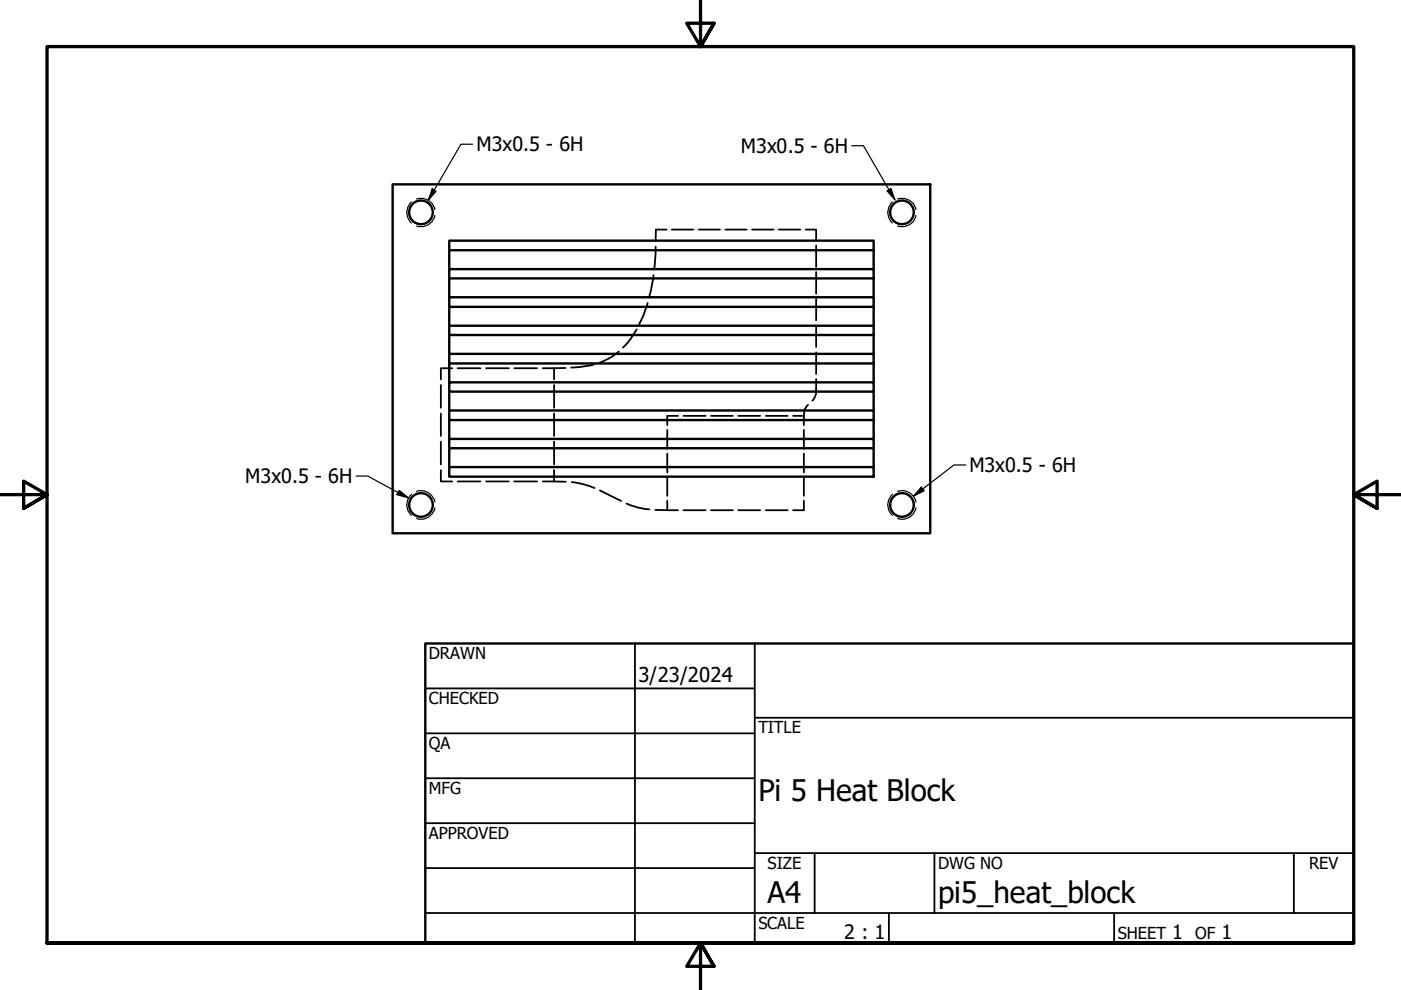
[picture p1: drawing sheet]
<svg xmlns="http://www.w3.org/2000/svg" width="297mm" height="210mm" viewBox="0 0 297 210" stroke-linecap="round" stroke-linejoin="round" font-family="sans-serif">
<!-- layer: Hidden (ANSI) -->
<g fill="none" stroke="#000" stroke-width=".38">
<path d="M138.6 58.3l-1 4.8M139 52.3l-.3 4.8M141.4 48.7h-2.3l-.1 2.4M142.4 48.7h4.6M148.1 48.7h4.6M153.8 48.7h4.5M159.4 48.7h4.6M165.1 48.7h4.6M170.8 48.7h2.2v2.2M173 52v4.6M173 57.7v4.6M95.9 78.1h-2.4v2.3"/>
<path d="M97 78.1h4.9M103.1 78.1h4.8M109 78.1h4.9M115.1 78.1h2.4M117.5 78.1v2.3M119.9 78l-2.4 .1M125.9 77.3l-3 .5-1.8 .1M131.2 74.5a11.8 11.8 0 0 1-4.1 2.4M135 69.8l-1.3 2.1-1.6 1.8M137.3 64.2l-1 2.9-.8 1.6M173 63.4v4.5M173 69.1v4.5"/>
<path d="M173 74.7v4.6M93.5 99.7v2.4h2.4M93.5 81.6v4.9M93.5 87.7v4.7M93.5 93.6v4.9M117.5 81.6v4.9M117.5 87.7v4.7M117.5 93.6v4.9M117.5 99.7v2.4M141.5 91.2v4M141.5 96.2v4M143.8 88.2h-2.3v1.9"/>
<path d="M144.9 88.2h4.7M150.7 88.2h4.7M156.5 88.2h4.7M162.4 88.2h4.6M168.1 88.2h2.3M170.4 88.2v1.9M170.4 91.2v4M170.4 96.2v4M171.3 85.8a2.67 2.67 0 0 0-.9 2.4M173 80.4v2.2a2.64 2.64 0 0 1-.8 2.3M97 102.1h4.9M103.1 102.1h4.8"/>
<path d="M109 102.1h4.9M115.1 102.1h2.4M117.5 102.1h2.5M121.2 102.2a17 17 0 0 1 4.8 1.3M127.2 104l4.5 2.2M132.8 106.8a14.4 14.4 0 0 0 4.9 1.2M138.9 108.1l2.6 .1M141.5 101.1v4M141.5 106.1v2.1M141.5 108.2h2.3M144.9 108.2h4.7M150.7 108.2h4.7"/>
<path d="M156.5 108.2h4.7M162.4 108.2h4.6M170.4 101.1v4M170.4 106.1v2.1h-2.3"/>
</g>
<!-- layer: Hidden Narrow (ANSI) -->
<path d="M87.2 42.8a2.94 2.94 0 0 0 0 4.5M88.3 42.2a2.97 2.97 0 0 1 3.9 2.2M92.2 45.7a2.97 2.97 0 0 1-3.9 2.2M189.2 42.8a2.94 2.94 0 0 0 0 4.5M190.3 42.2a2.97 2.97 0 0 1 3.9 2.2M194.2 45.7a2.97 2.97 0 0 1-3.9 2.2M87.2 104.8a2.94 2.94 0 0 0 0 4.5M88.3 104.2a2.95 2.95 0 0 1 3.9 2.3M92.2 107.7a2.87 2.87 0 0 1-3.9 2.2M189.2 104.8a2.94 2.94 0 0 0 0 4.5M190.3 104.2a2.95 2.95 0 0 1 3.9 2.3M194.2 107.7a2.87 2.87 0 0 1-3.9 2.2" fill="none" stroke="#000" stroke-width=".25"/>
<!-- layer: Visible (ANSI) -->
<g fill="none" stroke="#000" stroke-width=".51">
<path d="M83.2 39.1h114v74h-114zM95.2 57.1h90v1.9h-90zM95.2 51h90v2.1h-90zM95.2 53.1v4M95.2 59v4M185.2 53.1v4M185.2 59v4M95.2 75h90v2.1h-90zM95.2 69.1h90v1.9h-90zM95.2 63h90v2.1h-90zM95.2 65.1v4M95.2 71v4"/>
<path d="M95.2 77.1v4M185.2 65.1v4M185.2 71v4M185.2 77.1v4M95.2 99h90v2.1h-90zM95.2 93.1h90v1.9h-90zM95.2 87h90v2.1h-90zM95.2 81.1h90v1.9h-90zM95.2 83v4M95.2 89.1v4M95.2 95v4M185.2 83v4"/>
<path d="M185.2 89.1v4M185.2 95v4"/>
<circle cx="89.2" cy="45" r="2.51"/>
<circle cx="191.2" cy="45" r="2.51"/>
<circle cx="89.2" cy="107.1" r="2.51"/>
<circle cx="191.2" cy="107.1" r="2.51"/>
</g>
<!-- layer: Border (ANSI) -->
<path d="M148.5 -.1v10l-2.9-5h5.8l-2.9 5 2.9-5M0 104.9h10l-5-2.9v5.8l5-2.9-5 2.9M297 104.9h-10l5-2.9v5.8l-5-2.9 5 2.9M10 199.9v-190h277v190h-277h277M151.4 204.9l-2.9-5 2.9 5h-5.8l2.9-5v10" fill="none" stroke="#000" stroke-width=".7"/>
<!-- layer: Title (ANSI) -->
<g fill="none" stroke="#000" stroke-width=".38">
<path d="M134.6 136.4v63.5M160 136.4v63.5M90.2 146h69.8M90.2 155.5h69.8M160 152.2h127M90.2 165h69.8M90.2 174.5h69.8M90.2 193.6h196.8M90.2 184.1h69.8M160 180.9h127M172.7 180.9v12.7M188.5 193.6v6.3"/>
<path d="M198.1 180.9v12.7M236.2 193.6v6.3M274.3 180.9v12.7"/>
</g>
<path d="M90.2 136.4h196.8v63.5h-196.8z" fill="none" stroke="#000" stroke-width=".51"/>
<!-- layer: Symbol (ANSI) -->
<path d="M100.2 30.6h-2.5l-6.9 11.9M180.6 30.9h2.5l6.6 11.5M91.6 40l.9 .5-1.7 2zM188.1 40.5l.8-.5 .8 2.4zM204.7 98.6h-2.5l-8.5 6.6M75.5 100.9h2.5l8.6 4.7M84.6 104l2 1.6-2.5-.7zM195.3 103.3l.7 .7-2.3 1.2z" fill="none" stroke="#000" stroke-width=".25"/>
<g fill="#000">
<path d="M91.6 40l.9 .5-1.7 2z" fill-rule="evenodd"/>
<path d="M188.1 40.5l.8-.5 .8 2.4z" fill-rule="evenodd"/>
<path d="M84.6 104l2 1.6-2.5-.7z" fill-rule="evenodd"/>
<path d="M195.3 103.3l.7 .7-2.3 1.2z" fill-rule="evenodd"/>
</g>
<g font-size="6.3">
<text x="160.8" y="169.9">Pi 5 Heat Block</text>
<text x="162.8" y="191.4">A4</text>
<text x="198.9" y="191.6">pi5_heat_block</text>
</g>
<text font-size="4.3" x="135.4" y="144.5">3/23/2024</text>
<g font-size="4.2">
<text x="101" y="32.1">M3x0.5 - 6H</text>
<text x="157.1" y="32.4">M3x0.5 - 6H</text>
<text x="205.5" y="100.1">M3x0.5 - 6H</text>
<text x="52" y="102.5">M3x0.5 - 6H</text>
<text x="179" y="199.2">2 : 1</text>
<text x="248.5" y="199.1">1</text>
<text x="259" y="199.1">1</text>
</g>
<g font-size="3.5">
<text x="90.9" y="139.7">DRAWN</text>
<text x="90.9" y="149.3">CHECKED</text>
<text x="160.8" y="155.5">TITLE</text>
<text x="90.9" y="158.8">QA</text>
<text x="90.9" y="168.3">MFG</text>
<text x="90.9" y="177.8">APPROVED</text>
<text x="162.8" y="184.2">SIZE</text>
<text x="198.9" y="184.2">DWG NO</text>
<text x="277.6" y="184.2">REV</text>
<text x="160.8" y="196.9">SCALE</text>
<text x="237" y="199.1">SHEET</text>
<text x="253.4" y="199.1">OF</text>
</g>
</svg>
